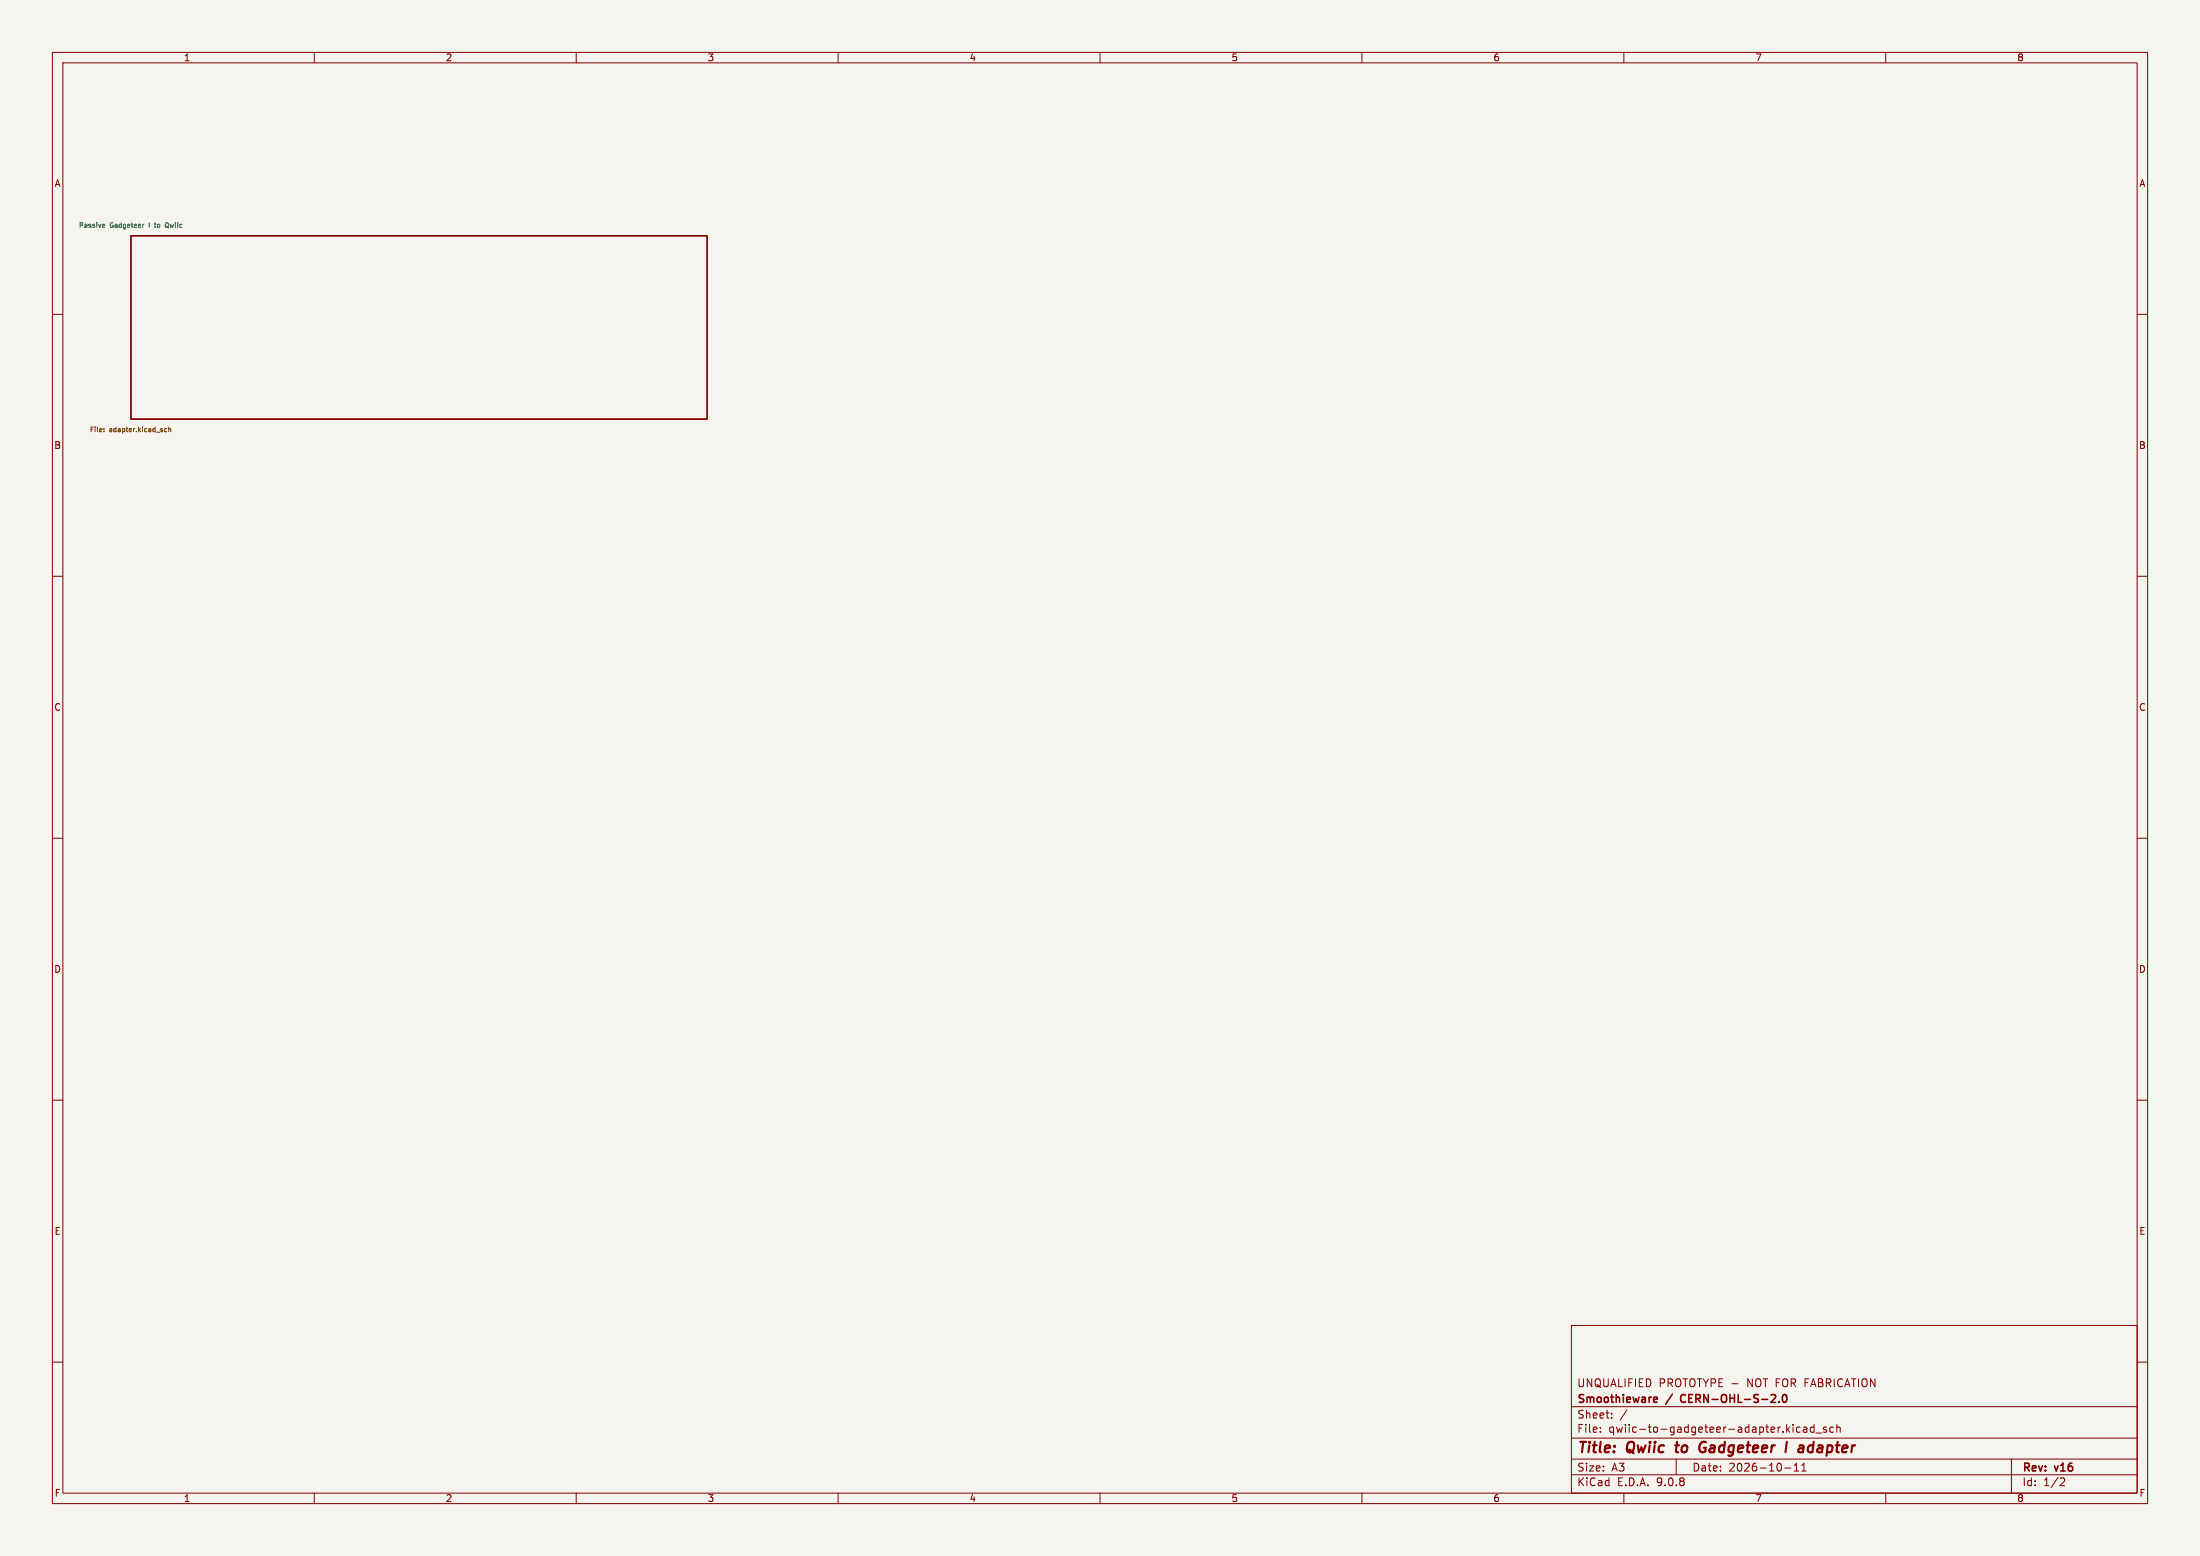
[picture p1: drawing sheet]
<svg xmlns="http://www.w3.org/2000/svg" width="420mm" height="297mm" viewBox="0 0 420 297" stroke-linecap="round" stroke-linejoin="round" font-family="sans-serif">
<path d="M0 0h420v297h-420z" fill="#f5f4ef" stroke="#f5f4ef" stroke-width=".19"/>
<g fill="none" stroke="#840000" stroke-width=".19">
<path d="M10 10h400v277h-400zM12 12h396v273h-396zM60 10v2M110 10v2M160 10v2M210 10v2M260 10v2M310 10v2M360 10v2M10 60h2M408 60h2M10 110h2"/>
<path d="M408 110h2M10 160h2M408 160h2M10 210h2M408 210h2M300 253h108v32h-108zM10 260h2M300 278.5h108M300 274.5h108M300 268.5h108M305.5 273.2v.2M305.5 272.5v.1"/>
<path d="M307.7 270.5v.2M307.7 269.8v.1M310.6 269.1l-1.3 1.9M320 278.5v3M342.5 279.7l.4-.4v1.5M343.7 272.5l-.5-.1-.3 .3 .2 .6h.6M343.9 279.7l.5-.4v1.5M344.3 272.5h.6v.9M344.9 272.7l-.5 .1a.29 .29 0 0 0-.2 .3 .29 .29 0 0 0 .2 .3l.5-.1M346.3 272.5l-.4-.1-.3 .3 .1 .6h.6M346.3 271.9v1.5M346.7 273.5h1.1"/>
<path d="M348.7 272.5l-.4-.1-.2 .2 .1 .2 .5 .2v.3h-.6M350 272.5l-.4-.1-.3 .3 .1 .6h.6M350.7 272.5l.2-.1 .3 .1 .1 .9M350.7 271.9v1.5M384 278.5v6.5M408 260h2M60 285v2M110 285v2M160 285v2M210 285v2M260 285v2M300 281.5h108"/>
<path d="M310 285v2M340.7 280.2h1.2M342.5 280.8h.9M343.9 280.8h.9M360 285v2M393.5 282.1l.5 .1 .2 .3-1 1.1h1"/>
</g>
<path d="M319.8 275.9h.7M320.2 275.2l-.3 1.7 .3 .3M324.4 276.7a.63 .63 0 0 0 1 .4M325.3 276.3h.3M325.5 275.2a.91 .91 0 0 0-1.1 .9M341.1 275.2l-.2 2M345.3 277.1l.5 .1M346 275.9h-.4l-.3 .2" fill="none" stroke="#840000" stroke-width=".4"/>
<path d="M315.9 266.7l.4 .1 .1 .2-.7 .2M316.3 267.6l-.4 .1M321 266.4l-.2 .4 .2 .7M338 267.7h1M338.9 266.3v.5M339.6 267.5v.2M340.4 266.3l.2-.1a.8 .8 0 0 1 .5 .7 .8 .8 0 0 1-.5 .8l-.2-.2-.1-.4z" fill="none" stroke="#840000" stroke-width=".3"/>
<path d="M25 45h110v35h-110z" fill="none" stroke="#840000" stroke-width=".25"/>
<path d="M19.7 42.8l.2 .1 .1 .1-.4 .1M19.9 43.4h-.2M27.5 42.8l-.2 .1M29.5 42.8h.3M29.6 42.5v.8l.1 .1M32 42.6h-.4v.7l.4 .1-.3-.2" fill="none" stroke="#006464" stroke-width=".19"/>
<path d="M19.8 82.3v.1M19.8 81.9h.1M31.8 81.9l-.2-.1-.2 .2 .1 .4h.3M32.2 81.9h.4v.5M32.2 81.5v.9" fill="none" stroke="#725600" stroke-width=".19"/>
<g font-size="2.8" fill="#840000">
<text x="301" y="277.9">Title:</text>
<text x="310.6" y="277.9">Qwiic</text>
<text x="320.8" y="277.9">to</text>
<text x="326.1" y="277.9">Gadgeteer</text>
<text x="343.3" y="277.9">I</text>
<text x="346.6" y="277.9">adapter</text>
</g>
<g font-size="2.1" fill="#840000">
<text x="301" y="268.2">Smoothieware</text>
<text x="301" y="265">UNQUALIFIED</text>
<text x="316.6" y="265">PROTOTYPE -</text>
<text x="318.2" y="268.2">/</text>
<text x="321.5" y="268.2">CERN-OHL-S-2.0</text>
<text x="333.7" y="265">NOT FOR FABRICATION</text>
<text x="301" y="273.7">File:</text>
<text x="301" y="271">Sheet:</text>
<text x="307.1" y="273.7">qwiic-to-gadgeteer-adapter.kicad_sch</text>
<text x="301" y="281.1">Size:</text>
<text x="307.6" y="281.1">A3</text>
<text x="323" y="281.1">Date:</text>
<text x="330" y="281.1">2026-10-11</text>
<text x="386" y="281.3">Rev:</text>
<text x="392.4" y="281.3">v16</text>
<text x="301" y="283.9">KiCad</text>
<text x="308.7" y="283.9">E.D.A.</text>
<text x="316.3" y="283.9">9.0.8</text>
<text x="386" y="283.9">Id:</text>
<text x="390.1" y="283.9">1/2</text>
</g>
<g font-size="1.8" fill="#840000">
<text x="35" y="11.9">1</text>
<text x="85" y="11.9">2</text>
<text x="135" y="11.9">3</text>
<text x="185" y="11.9">4</text>
<text x="235" y="11.9">5</text>
<text x="285" y="11.9">6</text>
<text x="335" y="11.9">7</text>
<text x="385" y="11.9">8</text>
<text x="10.3" y="35.9">A</text>
<text x="408.3" y="35.9">A</text>
<text x="10.3" y="85.9">B</text>
<text x="408.2" y="85.9">B</text>
<text x="10.3" y="135.9">C</text>
<text x="408.2" y="135.9">C</text>
<text x="10.3" y="185.9">D</text>
<text x="408.2" y="185.9">D</text>
<text x="10.3" y="235.9">E</text>
<text x="408.3" y="235.9">E</text>
<text x="10.3" y="285.9">F</text>
<text x="35" y="286.9">1</text>
<text x="85" y="286.9">2</text>
<text x="135" y="286.9">3</text>
<text x="185" y="286.9">4</text>
<text x="235" y="286.9">5</text>
<text x="285" y="286.9">6</text>
<text x="335" y="286.9">7</text>
<text x="385" y="286.9">8</text>
<text x="408.3" y="285.9">F</text>
</g>
<g font-size="1.3" fill="#006464">
<text x="15" y="43.7">Passive</text>
<text x="21" y="43.7">Gadgeteer</text>
<text x="28.7" y="43.7">I</text>
<text x="30.1" y="43.7">to</text>
<text x="32.4" y="43.7">Qwiic</text>
</g>
<g font-size="1.3" fill="#725600">
<text x="17" y="82.7">File:</text>
<text x="20.9" y="82.7">adapter.kicad_sch</text>
</g>
</svg>
